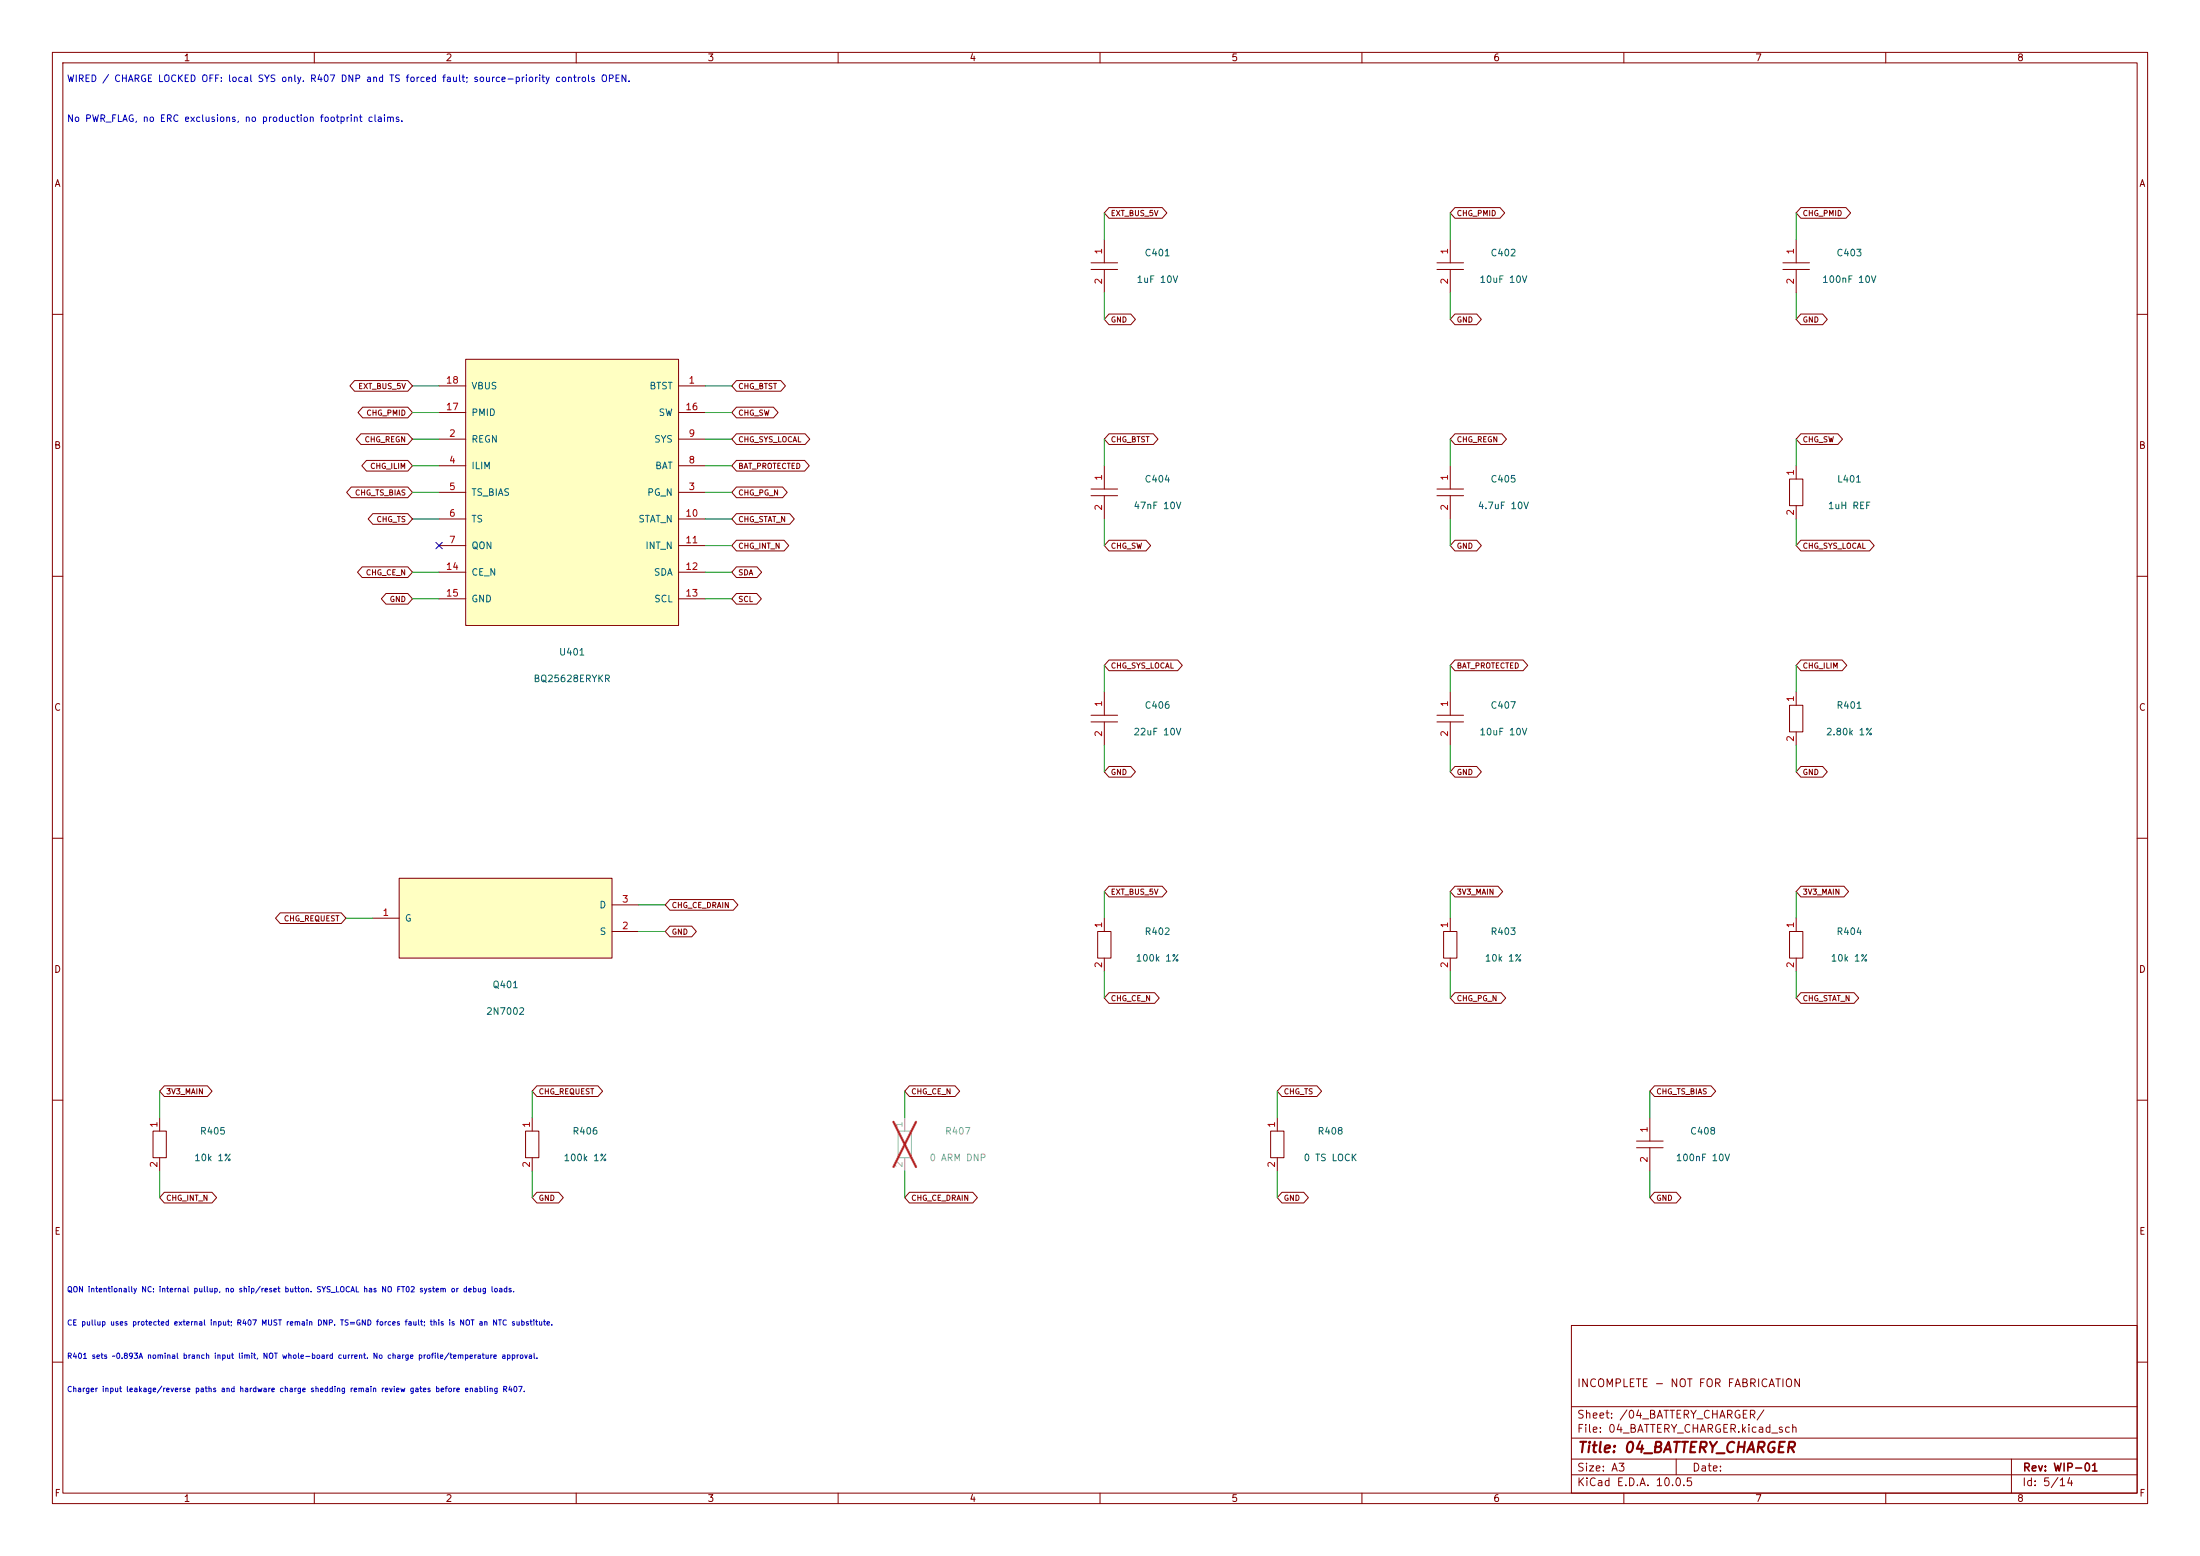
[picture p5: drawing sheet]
(kicad_sch (version 20250114) (generator eeschema) (paper "A3") (title_block (title "04_BATTERY_CHARGER") (rev "WIP-01") (comment 1 "INCOMPLETE - NOT FOR FABRICATION")) (lib_symbols (symbol "FT02_Reference:2N7002" (pin_names (offset 1.016)) (in_bom yes) (on_board yes) (property "Reference" "Q" (at 0 18 0) (effects (font (size 1.27 1.27)))) (property "Value" "2N7002" (at 0 16 0) (effects (font (size 1.27 1.27)))) (property "Footprint" "" (at 0 0 0) (effects (font (size 1.27 1.27)) (hide yes))) (property "Datasheet" "" (at 0 0 0) (effects (font (size 1.27 1.27)) (hide yes))) (symbol "2N7002_0_1" (rectangle (start -20.32 7.62) (end 20.32 -7.62) (stroke (width 0) (type default)) (fill (type background)))) (symbol "2N7002_1_1" (pin input line (at -25.4 0.0 0) (length 5.08) (name "G" (effects (font (size 1.27 1.27)))) (number "1" (effects (font (size 1.27 1.27))))) (pin passive line (at 25.4 2.54 180) (length 5.08) (name "D" (effects (font (size 1.27 1.27)))) (number "3" (effects (font (size 1.27 1.27))))) (pin passive line (at 25.4 -2.54 180) (length 5.08) (name "S" (effects (font (size 1.27 1.27)))) (number "2" (effects (font (size 1.27 1.27))))))) (symbol "FT02_Reference:BQ25628E" (pin_names (offset 1.016)) (in_bom yes) (on_board yes) (property "Reference" "U" (at 0 18 0) (effects (font (size 1.27 1.27)))) (property "Value" "BQ25628E" (at 0 16 0) (effects (font (size 1.27 1.27)))) (property "Footprint" "" (at 0 0 0) (effects (font (size 1.27 1.27)) (hide yes))) (property "Datasheet" "" (at 0 0 0) (effects (font (size 1.27 1.27)) (hide yes))) (symbol "BQ25628E_0_1" (rectangle (start -20.32 25.4) (end 20.32 -25.4) (stroke (width 0) (type default)) (fill (type background)))) (symbol "BQ25628E_1_1" (pin power_in line (at -25.4 20.32 0) (length 5.08) (name "VBUS" (effects (font (size 1.27 1.27)))) (number "18" (effects (font (size 1.27 1.27))))) (pin power_out line (at -25.4 15.24 0) (length 5.08) (name "PMID" (effects (font (size 1.27 1.27)))) (number "17" (effects (font (size 1.27 1.27))))) (pin power_out line (at -25.4 10.16 0) (length 5.08) (name "REGN" (effects (font (size 1.27 1.27)))) (number "2" (effects (font (size 1.27 1.27))))) (pin passive line (at -25.4 5.08 0) (length 5.08) (name "ILIM" (effects (font (size 1.27 1.27)))) (number "4" (effects (font (size 1.27 1.27))))) (pin power_out line (at -25.4 0.0 0) (length 5.08) (name "TS_BIAS" (effects (font (size 1.27 1.27)))) (number "5" (effects (font (size 1.27 1.27))))) (pin input line (at -25.4 -5.08 0) (length 5.08) (name "TS" (effects (font (size 1.27 1.27)))) (number "6" (effects (font (size 1.27 1.27))))) (pin input line (at -25.4 -10.16 0) (length 5.08) (name "QON" (effects (font (size 1.27 1.27)))) (number "7" (effects (font (size 1.27 1.27))))) (pin input line (at -25.4 -15.24 0) (length 5.08) (name "CE_N" (effects (font (size 1.27 1.27)))) (number "14" (effects (font (size 1.27 1.27))))) (pin power_in line (at -25.4 -20.32 0) (length 5.08) (name "GND" (effects (font (size 1.27 1.27)))) (number "15" (effects (font (size 1.27 1.27))))) (pin passive line (at 25.4 20.32 180) (length 5.08) (name "BTST" (effects (font (size 1.27 1.27)))) (number "1" (effects (font (size 1.27 1.27))))) (pin power_out line (at 25.4 15.24 180) (length 5.08) (name "SW" (effects (font (size 1.27 1.27)))) (number "16" (effects (font (size 1.27 1.27))))) (pin power_out line (at 25.4 10.16 180) (length 5.08) (name "SYS" (effects (font (size 1.27 1.27)))) (number "9" (effects (font (size 1.27 1.27))))) (pin power_out line (at 25.4 5.08 180) (length 5.08) (name "BAT" (effects (font (size 1.27 1.27)))) (number "8" (effects (font (size 1.27 1.27))))) (pin open_collector line (at 25.4 0.0 180) (length 5.08) (name "PG_N" (effects (font (size 1.27 1.27)))) (number "3" (effects (font (size 1.27 1.27))))) (pin open_collector line (at 25.4 -5.08 180) (length 5.08) (name "STAT_N" (effects (font (size 1.27 1.27)))) (number "10" (effects (font (size 1.27 1.27))))) (pin open_collector line (at 25.4 -10.16 180) (length 5.08) (name "INT_N" (effects (font (size 1.27 1.27)))) (number "11" (effects (font (size 1.27 1.27))))) (pin bidirectional line (at 25.4 -15.24 180) (length 5.08) (name "SDA" (effects (font (size 1.27 1.27)))) (number "12" (effects (font (size 1.27 1.27))))) (pin input line (at 25.4 -20.32 180) (length 5.08) (name "SCL" (effects (font (size 1.27 1.27)))) (number "13" (effects (font (size 1.27 1.27))))))) (symbol "FT02_Reference:C" (pin_names (offset 1.016)) (in_bom yes) (on_board yes) (property "Reference" "C" (at 0 18 0) (effects (font (size 1.27 1.27)))) (property "Value" "C" (at 0 16 0) (effects (font (size 1.27 1.27)))) (property "Footprint" "" (at 0 0 0) (effects (font (size 1.27 1.27)) (hide yes))) (property "Datasheet" "" (at 0 0 0) (effects (font (size 1.27 1.27)) (hide yes))) (symbol "C_0_1" (polyline (pts (xy -2.54 0.635) (xy 2.54 0.635)) (stroke (width 0) (type default)) (fill (type none))) (polyline (pts (xy -2.54 -0.635) (xy 2.54 -0.635)) (stroke (width 0) (type default)) (fill (type none)))) (symbol "C_1_1" (pin passive line (at 0 5.08 270) (length 4.445) (name "~" (effects (font (size 1.27 1.27)))) (number "1" (effects (font (size 1.27 1.27))))) (pin passive line (at 0 -5.08 90) (length 4.445) (name "~" (effects (font (size 1.27 1.27)))) (number "2" (effects (font (size 1.27 1.27))))))) (symbol "FT02_Reference:L" (pin_names (offset 1.016)) (in_bom yes) (on_board yes) (property "Reference" "L" (at 0 18 0) (effects (font (size 1.27 1.27)))) (property "Value" "L" (at 0 16 0) (effects (font (size 1.27 1.27)))) (property "Footprint" "" (at 0 0 0) (effects (font (size 1.27 1.27)) (hide yes))) (property "Datasheet" "" (at 0 0 0) (effects (font (size 1.27 1.27)) (hide yes))) (symbol "L_0_1" (rectangle (start -1.27 2.54) (end 1.27 -2.54) (stroke (width 0) (type default)) (fill (type none)))) (symbol "L_1_1" (pin passive line (at 0 5.08 270) (length 2.54) (name "~" (effects (font (size 1.27 1.27)))) (number "1" (effects (font (size 1.27 1.27))))) (pin passive line (at 0 -5.08 90) (length 2.54) (name "~" (effects (font (size 1.27 1.27)))) (number "2" (effects (font (size 1.27 1.27))))))) (symbol "FT02_Reference:R" (pin_names (offset 1.016)) (in_bom yes) (on_board yes) (property "Reference" "R" (at 0 18 0) (effects (font (size 1.27 1.27)))) (property "Value" "R" (at 0 16 0) (effects (font (size 1.27 1.27)))) (property "Footprint" "" (at 0 0 0) (effects (font (size 1.27 1.27)) (hide yes))) (property "Datasheet" "" (at 0 0 0) (effects (font (size 1.27 1.27)) (hide yes))) (symbol "R_0_1" (rectangle (start -1.27 2.54) (end 1.27 -2.54) (stroke (width 0) (type default)) (fill (type none)))) (symbol "R_1_1" (pin passive line (at 0 5.08 270) (length 2.54) (name "~" (effects (font (size 1.27 1.27)))) (number "1" (effects (font (size 1.27 1.27))))) (pin passive line (at 0 -5.08 90) (length 2.54) (name "~" (effects (font (size 1.27 1.27)))) (number "2" (effects (font (size 1.27 1.27)))))))) (text "WIRED / CHARGE LOCKED OFF: local SYS only. R407 DNP and TS forced fault; source-priority controls OPEN." (at 12.7 15.24 0) (effects (font (size 1.27 1.27)) (justify left))) (text "No PWR_FLAG, no ERC exclusions, no production footprint claims." (at 12.7 22.86 0) (effects (font (size 1.27 1.27)) (justify left))) (symbol (lib_id "FT02_Reference:BQ25628E") (at 109.22 93.98 0) (unit 1) (in_bom yes) (on_board yes) (dnp no) (property "Reference" "U401" (at 109.22 124.46 0) (effects (font (size 1.27 1.27)))) (property "Value" "BQ25628ERYKR" (at 109.22 129.54 0) (effects (font (size 1.27 1.27)))) (property "Footprint" "" (at 0 0 0) (effects (font (size 1.27 1.27)) (hide yes))) (property "Datasheet" "https://www.ti.com/lit/ds/symlink/bq25628e.pdf" (at 0 0 0) (effects (font (size 1.27 1.27)) (hide yes))) (property "MPN" "BQ25628ERYKR" (at 0 0 0) (effects (font (size 1.27 1.27)) (hide yes))) (property "DesignStatus" "REFERENCE_NOT_RELEASED" (at 0 0 0) (effects (font (size 1.27 1.27)) (hide yes))) (pin "18") (pin "17") (pin "2") (pin "4") (pin "5") (pin "6") (pin "7") (pin "14") (pin "15") (pin "1") (pin "16") (pin "9") (pin "8") (pin "3") (pin "10") (pin "11") (pin "12") (pin "13")) (wire (pts (xy 83.82 73.66) (xy 78.74 73.66)) (stroke (width 0) (type default))) (global_label "EXT_BUS_5V" (shape bidirectional) (at 78.74 73.66 180) (effects (font (size 1.016 1.016)) (justify right)) (property "Intersheetrefs" "${INTERSHEET_REFS}" (at 78.74 73.66 0) (effects (font (size 1.27 1.27)) (hide yes)))) (wire (pts (xy 83.82 78.74) (xy 78.74 78.74)) (stroke (width 0) (type default))) (global_label "CHG_PMID" (shape bidirectional) (at 78.74 78.74 180) (effects (font (size 1.016 1.016)) (justify right)) (property "Intersheetrefs" "${INTERSHEET_REFS}" (at 78.74 78.74 0) (effects (font (size 1.27 1.27)) (hide yes)))) (wire (pts (xy 83.82 83.82) (xy 78.74 83.82)) (stroke (width 0) (type default))) (global_label "CHG_REGN" (shape bidirectional) (at 78.74 83.82 180) (effects (font (size 1.016 1.016)) (justify right)) (property "Intersheetrefs" "${INTERSHEET_REFS}" (at 78.74 83.82 0) (effects (font (size 1.27 1.27)) (hide yes)))) (wire (pts (xy 83.82 88.9) (xy 78.74 88.9)) (stroke (width 0) (type default))) (global_label "CHG_ILIM" (shape bidirectional) (at 78.74 88.9 180) (effects (font (size 1.016 1.016)) (justify right)) (property "Intersheetrefs" "${INTERSHEET_REFS}" (at 78.74 88.9 0) (effects (font (size 1.27 1.27)) (hide yes)))) (wire (pts (xy 83.82 93.98) (xy 78.74 93.98)) (stroke (width 0) (type default))) (global_label "CHG_TS_BIAS" (shape bidirectional) (at 78.74 93.98 180) (effects (font (size 1.016 1.016)) (justify right)) (property "Intersheetrefs" "${INTERSHEET_REFS}" (at 78.74 93.98 0) (effects (font (size 1.27 1.27)) (hide yes)))) (wire (pts (xy 83.82 99.06) (xy 78.74 99.06)) (stroke (width 0) (type default))) (global_label "CHG_TS" (shape bidirectional) (at 78.74 99.06 180) (effects (font (size 1.016 1.016)) (justify right)) (property "Intersheetrefs" "${INTERSHEET_REFS}" (at 78.74 99.06 0) (effects (font (size 1.27 1.27)) (hide yes)))) (no_connect (at 83.82 104.14)) (wire (pts (xy 83.82 109.22) (xy 78.74 109.22)) (stroke (width 0) (type default))) (global_label "CHG_CE_N" (shape bidirectional) (at 78.74 109.22 180) (effects (font (size 1.016 1.016)) (justify right)) (property "Intersheetrefs" "${INTERSHEET_REFS}" (at 78.74 109.22 0) (effects (font (size 1.27 1.27)) (hide yes)))) (wire (pts (xy 83.82 114.3) (xy 78.74 114.3)) (stroke (width 0) (type default))) (global_label "GND" (shape bidirectional) (at 78.74 114.3 180) (effects (font (size 1.016 1.016)) (justify right)) (property "Intersheetrefs" "${INTERSHEET_REFS}" (at 78.74 114.3 0) (effects (font (size 1.27 1.27)) (hide yes)))) (wire (pts (xy 134.62 73.66) (xy 139.7 73.66)) (stroke (width 0) (type default))) (global_label "CHG_BTST" (shape bidirectional) (at 139.7 73.66 0) (effects (font (size 1.016 1.016)) (justify left)) (property "Intersheetrefs" "${INTERSHEET_REFS}" (at 139.7 73.66 0) (effects (font (size 1.27 1.27)) (hide yes)))) (wire (pts (xy 134.62 78.74) (xy 139.7 78.74)) (stroke (width 0) (type default))) (global_label "CHG_SW" (shape bidirectional) (at 139.7 78.74 0) (effects (font (size 1.016 1.016)) (justify left)) (property "Intersheetrefs" "${INTERSHEET_REFS}" (at 139.7 78.74 0) (effects (font (size 1.27 1.27)) (hide yes)))) (wire (pts (xy 134.62 83.82) (xy 139.7 83.82)) (stroke (width 0) (type default))) (global_label "CHG_SYS_LOCAL" (shape bidirectional) (at 139.7 83.82 0) (effects (font (size 1.016 1.016)) (justify left)) (property "Intersheetrefs" "${INTERSHEET_REFS}" (at 139.7 83.82 0) (effects (font (size 1.27 1.27)) (hide yes)))) (wire (pts (xy 134.62 88.9) (xy 139.7 88.9)) (stroke (width 0) (type default))) (global_label "BAT_PROTECTED" (shape bidirectional) (at 139.7 88.9 0) (effects (font (size 1.016 1.016)) (justify left)) (property "Intersheetrefs" "${INTERSHEET_REFS}" (at 139.7 88.9 0) (effects (font (size 1.27 1.27)) (hide yes)))) (wire (pts (xy 134.62 93.98) (xy 139.7 93.98)) (stroke (width 0) (type default))) (global_label "CHG_PG_N" (shape bidirectional) (at 139.7 93.98 0) (effects (font (size 1.016 1.016)) (justify left)) (property "Intersheetrefs" "${INTERSHEET_REFS}" (at 139.7 93.98 0) (effects (font (size 1.27 1.27)) (hide yes)))) (wire (pts (xy 134.62 99.06) (xy 139.7 99.06)) (stroke (width 0) (type default))) (global_label "CHG_STAT_N" (shape bidirectional) (at 139.7 99.06 0) (effects (font (size 1.016 1.016)) (justify left)) (property "Intersheetrefs" "${INTERSHEET_REFS}" (at 139.7 99.06 0) (effects (font (size 1.27 1.27)) (hide yes)))) (wire (pts (xy 134.62 104.14) (xy 139.7 104.14)) (stroke (width 0) (type default))) (global_label "CHG_INT_N" (shape bidirectional) (at 139.7 104.14 0) (effects (font (size 1.016 1.016)) (justify left)) (property "Intersheetrefs" "${INTERSHEET_REFS}" (at 139.7 104.14 0) (effects (font (size 1.27 1.27)) (hide yes)))) (wire (pts (xy 134.62 109.22) (xy 139.7 109.22)) (stroke (width 0) (type default))) (global_label "SDA" (shape bidirectional) (at 139.7 109.22 0) (effects (font (size 1.016 1.016)) (justify left)) (property "Intersheetrefs" "${INTERSHEET_REFS}" (at 139.7 109.22 0) (effects (font (size 1.27 1.27)) (hide yes)))) (wire (pts (xy 134.62 114.3) (xy 139.7 114.3)) (stroke (width 0) (type default))) (global_label "SCL" (shape bidirectional) (at 139.7 114.3 0) (effects (font (size 1.016 1.016)) (justify left)) (property "Intersheetrefs" "${INTERSHEET_REFS}" (at 139.7 114.3 0) (effects (font (size 1.27 1.27)) (hide yes)))) (symbol (lib_id "FT02_Reference:C") (at 210.82 50.8 0) (unit 1) (in_bom yes) (on_board yes) (dnp no) (property "Reference" "C401" (at 220.98 48.26 0) (effects (font (size 1.27 1.27)))) (property "Value" "1uF 10V" (at 220.98 53.339999999999996 0) (effects (font (size 1.27 1.27)))) (property "Footprint" "" (at 0 0 0) (effects (font (size 1.27 1.27)) (hide yes))) (property "Datasheet" "" (at 0 0 0) (effects (font (size 1.27 1.27)) (hide yes))) (property "MPN" "" (at 0 0 0) (effects (font (size 1.27 1.27)) (hide yes))) (property "DesignStatus" "REFERENCE_NOT_RELEASED" (at 0 0 0) (effects (font (size 1.27 1.27)) (hide yes))) (pin "1") (pin "2")) (wire (pts (xy 210.82 45.72) (xy 210.82 40.64)) (stroke (width 0) (type default))) (global_label "EXT_BUS_5V" (shape bidirectional) (at 210.82 40.64 0) (effects (font (size 1.016 1.016)) (justify left)) (property "Intersheetrefs" "${INTERSHEET_REFS}" (at 210.82 40.64 0) (effects (font (size 1.27 1.27)) (hide yes)))) (wire (pts (xy 210.82 55.88) (xy 210.82 60.96)) (stroke (width 0) (type default))) (global_label "GND" (shape bidirectional) (at 210.82 60.96 0) (effects (font (size 1.016 1.016)) (justify left)) (property "Intersheetrefs" "${INTERSHEET_REFS}" (at 210.82 60.96 0) (effects (font (size 1.27 1.27)) (hide yes)))) (symbol (lib_id "FT02_Reference:C") (at 276.86 50.8 0) (unit 1) (in_bom yes) (on_board yes) (dnp no) (property "Reference" "C402" (at 287.02000000000004 48.26 0) (effects (font (size 1.27 1.27)))) (property "Value" "10uF 10V" (at 287.02000000000004 53.339999999999996 0) (effects (font (size 1.27 1.27)))) (property "Footprint" "" (at 0 0 0) (effects (font (size 1.27 1.27)) (hide yes))) (property "Datasheet" "" (at 0 0 0) (effects (font (size 1.27 1.27)) (hide yes))) (property "MPN" "" (at 0 0 0) (effects (font (size 1.27 1.27)) (hide yes))) (property "DesignStatus" "REFERENCE_NOT_RELEASED" (at 0 0 0) (effects (font (size 1.27 1.27)) (hide yes))) (pin "1") (pin "2")) (wire (pts (xy 276.86 45.72) (xy 276.86 40.64)) (stroke (width 0) (type default))) (global_label "CHG_PMID" (shape bidirectional) (at 276.86 40.64 0) (effects (font (size 1.016 1.016)) (justify left)) (property "Intersheetrefs" "${INTERSHEET_REFS}" (at 276.86 40.64 0) (effects (font (size 1.27 1.27)) (hide yes)))) (wire (pts (xy 276.86 55.88) (xy 276.86 60.96)) (stroke (width 0) (type default))) (global_label "GND" (shape bidirectional) (at 276.86 60.96 0) (effects (font (size 1.016 1.016)) (justify left)) (property "Intersheetrefs" "${INTERSHEET_REFS}" (at 276.86 60.96 0) (effects (font (size 1.27 1.27)) (hide yes)))) (symbol (lib_id "FT02_Reference:C") (at 342.9 50.8 0) (unit 1) (in_bom yes) (on_board yes) (dnp no) (property "Reference" "C403" (at 353.06 48.26 0) (effects (font (size 1.27 1.27)))) (property "Value" "100nF 10V" (at 353.06 53.339999999999996 0) (effects (font (size 1.27 1.27)))) (property "Footprint" "" (at 0 0 0) (effects (font (size 1.27 1.27)) (hide yes))) (property "Datasheet" "" (at 0 0 0) (effects (font (size 1.27 1.27)) (hide yes))) (property "MPN" "" (at 0 0 0) (effects (font (size 1.27 1.27)) (hide yes))) (property "DesignStatus" "REFERENCE_NOT_RELEASED" (at 0 0 0) (effects (font (size 1.27 1.27)) (hide yes))) (pin "1") (pin "2")) (wire (pts (xy 342.9 45.72) (xy 342.9 40.64)) (stroke (width 0) (type default))) (global_label "CHG_PMID" (shape bidirectional) (at 342.9 40.64 0) (effects (font (size 1.016 1.016)) (justify left)) (property "Intersheetrefs" "${INTERSHEET_REFS}" (at 342.9 40.64 0) (effects (font (size 1.27 1.27)) (hide yes)))) (wire (pts (xy 342.9 55.88) (xy 342.9 60.96)) (stroke (width 0) (type default))) (global_label "GND" (shape bidirectional) (at 342.9 60.96 0) (effects (font (size 1.016 1.016)) (justify left)) (property "Intersheetrefs" "${INTERSHEET_REFS}" (at 342.9 60.96 0) (effects (font (size 1.27 1.27)) (hide yes)))) (symbol (lib_id "FT02_Reference:C") (at 210.82 93.97999999999999 0) (unit 1) (in_bom yes) (on_board yes) (dnp no) (property "Reference" "C404" (at 220.98 91.43999999999998 0) (effects (font (size 1.27 1.27)))) (property "Value" "47nF 10V" (at 220.98 96.52 0) (effects (font (size 1.27 1.27)))) (property "Footprint" "" (at 0 0 0) (effects (font (size 1.27 1.27)) (hide yes))) (property "Datasheet" "" (at 0 0 0) (effects (font (size 1.27 1.27)) (hide yes))) (property "MPN" "" (at 0 0 0) (effects (font (size 1.27 1.27)) (hide yes))) (property "DesignStatus" "REFERENCE_NOT_RELEASED" (at 0 0 0) (effects (font (size 1.27 1.27)) (hide yes))) (pin "1") (pin "2")) (wire (pts (xy 210.82 88.9) (xy 210.82 83.82)) (stroke (width 0) (type default))) (global_label "CHG_BTST" (shape bidirectional) (at 210.82 83.82 0) (effects (font (size 1.016 1.016)) (justify left)) (property "Intersheetrefs" "${INTERSHEET_REFS}" (at 210.82 83.82 0) (effects (font (size 1.27 1.27)) (hide yes)))) (wire (pts (xy 210.82 99.06) (xy 210.82 104.14)) (stroke (width 0) (type default))) (global_label "CHG_SW" (shape bidirectional) (at 210.82 104.14 0) (effects (font (size 1.016 1.016)) (justify left)) (property "Intersheetrefs" "${INTERSHEET_REFS}" (at 210.82 104.14 0) (effects (font (size 1.27 1.27)) (hide yes)))) (symbol (lib_id "FT02_Reference:C") (at 276.86 93.97999999999999 0) (unit 1) (in_bom yes) (on_board yes) (dnp no) (property "Reference" "C405" (at 287.02000000000004 91.43999999999998 0) (effects (font (size 1.27 1.27)))) (property "Value" "4.7uF 10V" (at 287.02000000000004 96.52 0) (effects (font (size 1.27 1.27)))) (property "Footprint" "" (at 0 0 0) (effects (font (size 1.27 1.27)) (hide yes))) (property "Datasheet" "" (at 0 0 0) (effects (font (size 1.27 1.27)) (hide yes))) (property "MPN" "" (at 0 0 0) (effects (font (size 1.27 1.27)) (hide yes))) (property "DesignStatus" "REFERENCE_NOT_RELEASED" (at 0 0 0) (effects (font (size 1.27 1.27)) (hide yes))) (pin "1") (pin "2")) (wire (pts (xy 276.86 88.9) (xy 276.86 83.82)) (stroke (width 0) (type default))) (global_label "CHG_REGN" (shape bidirectional) (at 276.86 83.82 0) (effects (font (size 1.016 1.016)) (justify left)) (property "Intersheetrefs" "${INTERSHEET_REFS}" (at 276.86 83.82 0) (effects (font (size 1.27 1.27)) (hide yes)))) (wire (pts (xy 276.86 99.06) (xy 276.86 104.14)) (stroke (width 0) (type default))) (global_label "GND" (shape bidirectional) (at 276.86 104.14 0) (effects (font (size 1.016 1.016)) (justify left)) (property "Intersheetrefs" "${INTERSHEET_REFS}" (at 276.86 104.14 0) (effects (font (size 1.27 1.27)) (hide yes)))) (symbol (lib_id "FT02_Reference:L") (at 342.9 93.97999999999999 0) (unit 1) (in_bom yes) (on_board yes) (dnp no) (property "Reference" "L401" (at 353.06 91.43999999999998 0) (effects (font (size 1.27 1.27)))) (property "Value" "1uH REF" (at 353.06 96.52 0) (effects (font (size 1.27 1.27)))) (property "Footprint" "" (at 0 0 0) (effects (font (size 1.27 1.27)) (hide yes))) (property "Datasheet" "" (at 0 0 0) (effects (font (size 1.27 1.27)) (hide yes))) (property "MPN" "" (at 0 0 0) (effects (font (size 1.27 1.27)) (hide yes))) (property "DesignStatus" "REFERENCE_NOT_RELEASED" (at 0 0 0) (effects (font (size 1.27 1.27)) (hide yes))) (pin "1") (pin "2")) (wire (pts (xy 342.9 88.9) (xy 342.9 83.82)) (stroke (width 0) (type default))) (global_label "CHG_SW" (shape bidirectional) (at 342.9 83.82 0) (effects (font (size 1.016 1.016)) (justify left)) (property "Intersheetrefs" "${INTERSHEET_REFS}" (at 342.9 83.82 0) (effects (font (size 1.27 1.27)) (hide yes)))) (wire (pts (xy 342.9 99.06) (xy 342.9 104.14)) (stroke (width 0) (type default))) (global_label "CHG_SYS_LOCAL" (shape bidirectional) (at 342.9 104.14 0) (effects (font (size 1.016 1.016)) (justify left)) (property "Intersheetrefs" "${INTERSHEET_REFS}" (at 342.9 104.14 0) (effects (font (size 1.27 1.27)) (hide yes)))) (symbol (lib_id "FT02_Reference:C") (at 210.82 137.16 0) (unit 1) (in_bom yes) (on_board yes) (dnp no) (property "Reference" "C406" (at 220.98 134.62 0) (effects (font (size 1.27 1.27)))) (property "Value" "22uF 10V" (at 220.98 139.7 0) (effects (font (size 1.27 1.27)))) (property "Footprint" "" (at 0 0 0) (effects (font (size 1.27 1.27)) (hide yes))) (property "Datasheet" "" (at 0 0 0) (effects (font (size 1.27 1.27)) (hide yes))) (property "MPN" "" (at 0 0 0) (effects (font (size 1.27 1.27)) (hide yes))) (property "DesignStatus" "REFERENCE_NOT_RELEASED" (at 0 0 0) (effects (font (size 1.27 1.27)) (hide yes))) (pin "1") (pin "2")) (wire (pts (xy 210.82 132.08) (xy 210.82 127.0)) (stroke (width 0) (type default))) (global_label "CHG_SYS_LOCAL" (shape bidirectional) (at 210.82 127.0 0) (effects (font (size 1.016 1.016)) (justify left)) (property "Intersheetrefs" "${INTERSHEET_REFS}" (at 210.82 127.0 0) (effects (font (size 1.27 1.27)) (hide yes)))) (wire (pts (xy 210.82 142.24) (xy 210.82 147.32)) (stroke (width 0) (type default))) (global_label "GND" (shape bidirectional) (at 210.82 147.32 0) (effects (font (size 1.016 1.016)) (justify left)) (property "Intersheetrefs" "${INTERSHEET_REFS}" (at 210.82 147.32 0) (effects (font (size 1.27 1.27)) (hide yes)))) (symbol (lib_id "FT02_Reference:C") (at 276.86 137.16 0) (unit 1) (in_bom yes) (on_board yes) (dnp no) (property "Reference" "C407" (at 287.02000000000004 134.62 0) (effects (font (size 1.27 1.27)))) (property "Value" "10uF 10V" (at 287.02000000000004 139.7 0) (effects (font (size 1.27 1.27)))) (property "Footprint" "" (at 0 0 0) (effects (font (size 1.27 1.27)) (hide yes))) (property "Datasheet" "" (at 0 0 0) (effects (font (size 1.27 1.27)) (hide yes))) (property "MPN" "" (at 0 0 0) (effects (font (size 1.27 1.27)) (hide yes))) (property "DesignStatus" "REFERENCE_NOT_RELEASED" (at 0 0 0) (effects (font (size 1.27 1.27)) (hide yes))) (pin "1") (pin "2")) (wire (pts (xy 276.86 132.08) (xy 276.86 127.0)) (stroke (width 0) (type default))) (global_label "BAT_PROTECTED" (shape bidirectional) (at 276.86 127.0 0) (effects (font (size 1.016 1.016)) (justify left)) (property "Intersheetrefs" "${INTERSHEET_REFS}" (at 276.86 127.0 0) (effects (font (size 1.27 1.27)) (hide yes)))) (wire (pts (xy 276.86 142.24) (xy 276.86 147.32)) (stroke (width 0) (type default))) (global_label "GND" (shape bidirectional) (at 276.86 147.32 0) (effects (font (size 1.016 1.016)) (justify left)) (property "Intersheetrefs" "${INTERSHEET_REFS}" (at 276.86 147.32 0) (effects (font (size 1.27 1.27)) (hide yes)))) (symbol (lib_id "FT02_Reference:R") (at 342.9 137.16 0) (unit 1) (in_bom yes) (on_board yes) (dnp no) (property "Reference" "R401" (at 353.06 134.62 0) (effects (font (size 1.27 1.27)))) (property "Value" "2.80k 1%" (at 353.06 139.7 0) (effects (font (size 1.27 1.27)))) (property "Footprint" "" (at 0 0 0) (effects (font (size 1.27 1.27)) (hide yes))) (property "Datasheet" "" (at 0 0 0) (effects (font (size 1.27 1.27)) (hide yes))) (property "MPN" "" (at 0 0 0) (effects (font (size 1.27 1.27)) (hide yes))) (property "DesignStatus" "REFERENCE_NOT_RELEASED" (at 0 0 0) (effects (font (size 1.27 1.27)) (hide yes))) (pin "1") (pin "2")) (wire (pts (xy 342.9 132.08) (xy 342.9 127.0)) (stroke (width 0) (type default))) (global_label "CHG_ILIM" (shape bidirectional) (at 342.9 127.0 0) (effects (font (size 1.016 1.016)) (justify left)) (property "Intersheetrefs" "${INTERSHEET_REFS}" (at 342.9 127.0 0) (effects (font (size 1.27 1.27)) (hide yes)))) (wire (pts (xy 342.9 142.24) (xy 342.9 147.32)) (stroke (width 0) (type default))) (global_label "GND" (shape bidirectional) (at 342.9 147.32 0) (effects (font (size 1.016 1.016)) (justify left)) (property "Intersheetrefs" "${INTERSHEET_REFS}" (at 342.9 147.32 0) (effects (font (size 1.27 1.27)) (hide yes)))) (symbol (lib_id "FT02_Reference:R") (at 210.82 180.33999999999997 0) (unit 1) (in_bom yes) (on_board yes) (dnp no) (property "Reference" "R402" (at 220.98 177.79999999999998 0) (effects (font (size 1.27 1.27)))) (property "Value" "100k 1%" (at 220.98 182.87999999999997 0) (effects (font (size 1.27 1.27)))) (property "Footprint" "" (at 0 0 0) (effects (font (size 1.27 1.27)) (hide yes))) (property "Datasheet" "" (at 0 0 0) (effects (font (size 1.27 1.27)) (hide yes))) (property "MPN" "" (at 0 0 0) (effects (font (size 1.27 1.27)) (hide yes))) (property "DesignStatus" "REFERENCE_NOT_RELEASED" (at 0 0 0) (effects (font (size 1.27 1.27)) (hide yes))) (pin "1") (pin "2")) (wire (pts (xy 210.82 175.26) (xy 210.82 170.18)) (stroke (width 0) (type default))) (global_label "EXT_BUS_5V" (shape bidirectional) (at 210.82 170.18 0) (effects (font (size 1.016 1.016)) (justify left)) (property "Intersheetrefs" "${INTERSHEET_REFS}" (at 210.82 170.18 0) (effects (font (size 1.27 1.27)) (hide yes)))) (wire (pts (xy 210.82 185.42) (xy 210.82 190.5)) (stroke (width 0) (type default))) (global_label "CHG_CE_N" (shape bidirectional) (at 210.82 190.5 0) (effects (font (size 1.016 1.016)) (justify left)) (property "Intersheetrefs" "${INTERSHEET_REFS}" (at 210.82 190.5 0) (effects (font (size 1.27 1.27)) (hide yes)))) (symbol (lib_id "FT02_Reference:R") (at 276.86 180.33999999999997 0) (unit 1) (in_bom yes) (on_board yes) (dnp no) (property "Reference" "R403" (at 287.02000000000004 177.79999999999998 0) (effects (font (size 1.27 1.27)))) (property "Value" "10k 1%" (at 287.02000000000004 182.87999999999997 0) (effects (font (size 1.27 1.27)))) (property "Footprint" "" (at 0 0 0) (effects (font (size 1.27 1.27)) (hide yes))) (property "Datasheet" "" (at 0 0 0) (effects (font (size 1.27 1.27)) (hide yes))) (property "MPN" "" (at 0 0 0) (effects (font (size 1.27 1.27)) (hide yes))) (property "DesignStatus" "REFERENCE_NOT_RELEASED" (at 0 0 0) (effects (font (size 1.27 1.27)) (hide yes))) (pin "1") (pin "2")) (wire (pts (xy 276.86 175.26) (xy 276.86 170.18)) (stroke (width 0) (type default))) (global_label "3V3_MAIN" (shape bidirectional) (at 276.86 170.18 0) (effects (font (size 1.016 1.016)) (justify left)) (property "Intersheetrefs" "${INTERSHEET_REFS}" (at 276.86 170.18 0) (effects (font (size 1.27 1.27)) (hide yes)))) (wire (pts (xy 276.86 185.42) (xy 276.86 190.5)) (stroke (width 0) (type default))) (global_label "CHG_PG_N" (shape bidirectional) (at 276.86 190.5 0) (effects (font (size 1.016 1.016)) (justify left)) (property "Intersheetrefs" "${INTERSHEET_REFS}" (at 276.86 190.5 0) (effects (font (size 1.27 1.27)) (hide yes)))) (symbol (lib_id "FT02_Reference:R") (at 342.9 180.33999999999997 0) (unit 1) (in_bom yes) (on_board yes) (dnp no) (property "Reference" "R404" (at 353.06 177.79999999999998 0) (effects (font (size 1.27 1.27)))) (property "Value" "10k 1%" (at 353.06 182.87999999999997 0) (effects (font (size 1.27 1.27)))) (property "Footprint" "" (at 0 0 0) (effects (font (size 1.27 1.27)) (hide yes))) (property "Datasheet" "" (at 0 0 0) (effects (font (size 1.27 1.27)) (hide yes))) (property "MPN" "" (at 0 0 0) (effects (font (size 1.27 1.27)) (hide yes))) (property "DesignStatus" "REFERENCE_NOT_RELEASED" (at 0 0 0) (effects (font (size 1.27 1.27)) (hide yes))) (pin "1") (pin "2")) (wire (pts (xy 342.9 175.26) (xy 342.9 170.18)) (stroke (width 0) (type default))) (global_label "3V3_MAIN" (shape bidirectional) (at 342.9 170.18 0) (effects (font (size 1.016 1.016)) (justify left)) (property "Intersheetrefs" "${INTERSHEET_REFS}" (at 342.9 170.18 0) (effects (font (size 1.27 1.27)) (hide yes)))) (wire (pts (xy 342.9 185.42) (xy 342.9 190.5)) (stroke (width 0) (type default))) (global_label "CHG_STAT_N" (shape bidirectional) (at 342.9 190.5 0) (effects (font (size 1.016 1.016)) (justify left)) (property "Intersheetrefs" "${INTERSHEET_REFS}" (at 342.9 190.5 0) (effects (font (size 1.27 1.27)) (hide yes)))) (symbol (lib_id "FT02_Reference:R") (at 30.48 218.44 0) (unit 1) (in_bom yes) (on_board yes) (dnp no) (property "Reference" "R405" (at 40.64 215.9 0) (effects (font (size 1.27 1.27)))) (property "Value" "10k 1%" (at 40.64 220.98 0) (effects (font (size 1.27 1.27)))) (property "Footprint" "" (at 0 0 0) (effects (font (size 1.27 1.27)) (hide yes))) (property "Datasheet" "" (at 0 0 0) (effects (font (size 1.27 1.27)) (hide yes))) (property "MPN" "" (at 0 0 0) (effects (font (size 1.27 1.27)) (hide yes))) (property "DesignStatus" "REFERENCE_NOT_RELEASED" (at 0 0 0) (effects (font (size 1.27 1.27)) (hide yes))) (pin "1") (pin "2")) (wire (pts (xy 30.48 213.36) (xy 30.48 208.28)) (stroke (width 0) (type default))) (global_label "3V3_MAIN" (shape bidirectional) (at 30.48 208.28 0) (effects (font (size 1.016 1.016)) (justify left)) (property "Intersheetrefs" "${INTERSHEET_REFS}" (at 30.48 208.28 0) (effects (font (size 1.27 1.27)) (hide yes)))) (wire (pts (xy 30.48 223.52) (xy 30.48 228.6)) (stroke (width 0) (type default))) (global_label "CHG_INT_N" (shape bidirectional) (at 30.48 228.6 0) (effects (font (size 1.016 1.016)) (justify left)) (property "Intersheetrefs" "${INTERSHEET_REFS}" (at 30.48 228.6 0) (effects (font (size 1.27 1.27)) (hide yes)))) (symbol (lib_id "FT02_Reference:R") (at 101.60000000000001 218.44 0) (unit 1) (in_bom yes) (on_board yes) (dnp no) (property "Reference" "R406" (at 111.76 215.9 0) (effects (font (size 1.27 1.27)))) (property "Value" "100k 1%" (at 111.76 220.98 0) (effects (font (size 1.27 1.27)))) (property "Footprint" "" (at 0 0 0) (effects (font (size 1.27 1.27)) (hide yes))) (property "Datasheet" "" (at 0 0 0) (effects (font (size 1.27 1.27)) (hide yes))) (property "MPN" "" (at 0 0 0) (effects (font (size 1.27 1.27)) (hide yes))) (property "DesignStatus" "REFERENCE_NOT_RELEASED" (at 0 0 0) (effects (font (size 1.27 1.27)) (hide yes))) (pin "1") (pin "2")) (wire (pts (xy 101.6 213.36) (xy 101.6 208.28)) (stroke (width 0) (type default))) (global_label "CHG_REQUEST" (shape bidirectional) (at 101.6 208.28 0) (effects (font (size 1.016 1.016)) (justify left)) (property "Intersheetrefs" "${INTERSHEET_REFS}" (at 101.6 208.28 0) (effects (font (size 1.27 1.27)) (hide yes)))) (wire (pts (xy 101.6 223.52) (xy 101.6 228.6)) (stroke (width 0) (type default))) (global_label "GND" (shape bidirectional) (at 101.6 228.6 0) (effects (font (size 1.016 1.016)) (justify left)) (property "Intersheetrefs" "${INTERSHEET_REFS}" (at 101.6 228.6 0) (effects (font (size 1.27 1.27)) (hide yes)))) (symbol (lib_id "FT02_Reference:R") (at 172.72 218.44 0) (unit 1) (in_bom yes) (on_board yes) (dnp yes) (property "Reference" "R407" (at 182.88 215.9 0) (effects (font (size 1.27 1.27)))) (property "Value" "0 ARM DNP" (at 182.88 220.98 0) (effects (font (size 1.27 1.27)))) (property "Footprint" "" (at 0 0 0) (effects (font (size 1.27 1.27)) (hide yes))) (property "Datasheet" "" (at 0 0 0) (effects (font (size 1.27 1.27)) (hide yes))) (property "MPN" "" (at 0 0 0) (effects (font (size 1.27 1.27)) (hide yes))) (property "DesignStatus" "REFERENCE_NOT_RELEASED" (at 0 0 0) (effects (font (size 1.27 1.27)) (hide yes))) (pin "1") (pin "2")) (wire (pts (xy 172.72 213.36) (xy 172.72 208.28)) (stroke (width 0) (type default))) (global_label "CHG_CE_N" (shape bidirectional) (at 172.72 208.28 0) (effects (font (size 1.016 1.016)) (justify left)) (property "Intersheetrefs" "${INTERSHEET_REFS}" (at 172.72 208.28 0) (effects (font (size 1.27 1.27)) (hide yes)))) (wire (pts (xy 172.72 223.52) (xy 172.72 228.6)) (stroke (width 0) (type default))) (global_label "CHG_CE_DRAIN" (shape bidirectional) (at 172.72 228.6 0) (effects (font (size 1.016 1.016)) (justify left)) (property "Intersheetrefs" "${INTERSHEET_REFS}" (at 172.72 228.6 0) (effects (font (size 1.27 1.27)) (hide yes)))) (symbol (lib_id "FT02_Reference:R") (at 243.84 218.44 0) (unit 1) (in_bom yes) (on_board yes) (dnp no) (property "Reference" "R408" (at 254.0 215.9 0) (effects (font (size 1.27 1.27)))) (property "Value" "0 TS LOCK" (at 254.0 220.98 0) (effects (font (size 1.27 1.27)))) (property "Footprint" "" (at 0 0 0) (effects (font (size 1.27 1.27)) (hide yes))) (property "Datasheet" "" (at 0 0 0) (effects (font (size 1.27 1.27)) (hide yes))) (property "MPN" "" (at 0 0 0) (effects (font (size 1.27 1.27)) (hide yes))) (property "DesignStatus" "REFERENCE_NOT_RELEASED" (at 0 0 0) (effects (font (size 1.27 1.27)) (hide yes))) (pin "1") (pin "2")) (wire (pts (xy 243.84 213.36) (xy 243.84 208.28)) (stroke (width 0) (type default))) (global_label "CHG_TS" (shape bidirectional) (at 243.84 208.28 0) (effects (font (size 1.016 1.016)) (justify left)) (property "Intersheetrefs" "${INTERSHEET_REFS}" (at 243.84 208.28 0) (effects (font (size 1.27 1.27)) (hide yes)))) (wire (pts (xy 243.84 223.52) (xy 243.84 228.6)) (stroke (width 0) (type default))) (global_label "GND" (shape bidirectional) (at 243.84 228.6 0) (effects (font (size 1.016 1.016)) (justify left)) (property "Intersheetrefs" "${INTERSHEET_REFS}" (at 243.84 228.6 0) (effects (font (size 1.27 1.27)) (hide yes)))) (symbol (lib_id "FT02_Reference:C") (at 314.96000000000004 218.44 0) (unit 1) (in_bom yes) (on_board yes) (dnp no) (property "Reference" "C408" (at 325.12000000000006 215.9 0) (effects (font (size 1.27 1.27)))) (property "Value" "100nF 10V" (at 325.12000000000006 220.98 0) (effects (font (size 1.27 1.27)))) (property "Footprint" "" (at 0 0 0) (effects (font (size 1.27 1.27)) (hide yes))) (property "Datasheet" "" (at 0 0 0) (effects (font (size 1.27 1.27)) (hide yes))) (property "MPN" "" (at 0 0 0) (effects (font (size 1.27 1.27)) (hide yes))) (property "DesignStatus" "REFERENCE_NOT_RELEASED" (at 0 0 0) (effects (font (size 1.27 1.27)) (hide yes))) (pin "1") (pin "2")) (wire (pts (xy 314.96 213.36) (xy 314.96 208.28)) (stroke (width 0) (type default))) (global_label "CHG_TS_BIAS" (shape bidirectional) (at 314.96 208.28 0) (effects (font (size 1.016 1.016)) (justify left)) (property "Intersheetrefs" "${INTERSHEET_REFS}" (at 314.96 208.28 0) (effects (font (size 1.27 1.27)) (hide yes)))) (wire (pts (xy 314.96 223.52) (xy 314.96 228.6)) (stroke (width 0) (type default))) (global_label "GND" (shape bidirectional) (at 314.96 228.6 0) (effects (font (size 1.016 1.016)) (justify left)) (property "Intersheetrefs" "${INTERSHEET_REFS}" (at 314.96 228.6 0) (effects (font (size 1.27 1.27)) (hide yes)))) (symbol (lib_id "FT02_Reference:2N7002") (at 96.52 175.26 0) (unit 1) (in_bom yes) (on_board yes) (dnp no) (property "Reference" "Q401" (at 96.52 187.96 0) (effects (font (size 1.27 1.27)))) (property "Value" "2N7002" (at 96.52 193.04 0) (effects (font (size 1.27 1.27)))) (property "Footprint" "" (at 0 0 0) (effects (font (size 1.27 1.27)) (hide yes))) (property "Datasheet" "https://assets.nexperia.com/documents/data-sheet/2N7002.pdf" (at 0 0 0) (effects (font (size 1.27 1.27)) (hide yes))) (property "MPN" "2N7002,215" (at 0 0 0) (effects (font (size 1.27 1.27)) (hide yes))) (property "DesignStatus" "REFERENCE_NOT_RELEASED" (at 0 0 0) (effects (font (size 1.27 1.27)) (hide yes))) (pin "1") (pin "3") (pin "2")) (wire (pts (xy 71.12 175.26) (xy 66.04 175.26)) (stroke (width 0) (type default))) (global_label "CHG_REQUEST" (shape bidirectional) (at 66.04 175.26 180) (effects (font (size 1.016 1.016)) (justify right)) (property "Intersheetrefs" "${INTERSHEET_REFS}" (at 66.04 175.26 0) (effects (font (size 1.27 1.27)) (hide yes)))) (wire (pts (xy 121.92 172.72) (xy 127.0 172.72)) (stroke (width 0) (type default))) (global_label "CHG_CE_DRAIN" (shape bidirectional) (at 127.0 172.72 0) (effects (font (size 1.016 1.016)) (justify left)) (property "Intersheetrefs" "${INTERSHEET_REFS}" (at 127.0 172.72 0) (effects (font (size 1.27 1.27)) (hide yes)))) (wire (pts (xy 121.92 177.8) (xy 127.0 177.8)) (stroke (width 0) (type default))) (global_label "GND" (shape bidirectional) (at 127.0 177.8 0) (effects (font (size 1.016 1.016)) (justify left)) (property "Intersheetrefs" "${INTERSHEET_REFS}" (at 127.0 177.8 0) (effects (font (size 1.27 1.27)) (hide yes)))) (text "QON intentionally NC: internal pullup, no ship/reset button. SYS_LOCAL has NO FT02 system or debug loads." (at 12.7 246.38 0) (effects (font (size 1.016 1.016)) (justify left))) (text "CE pullup uses protected external input; R407 MUST remain DNP. TS=GND forces fault; this is NOT an NTC substitute." (at 12.7 252.73 0) (effects (font (size 1.016 1.016)) (justify left))) (text "R401 sets ~0.893A nominal branch input limit, NOT whole-board current. No charge profile/temperature approval." (at 12.7 259.08 0) (effects (font (size 1.016 1.016)) (justify left))) (text "Charger input leakage/reverse paths and hardware charge shedding remain review gates before enabling R407." (at 12.7 265.43 0) (effects (font (size 1.016 1.016)) (justify left))))
